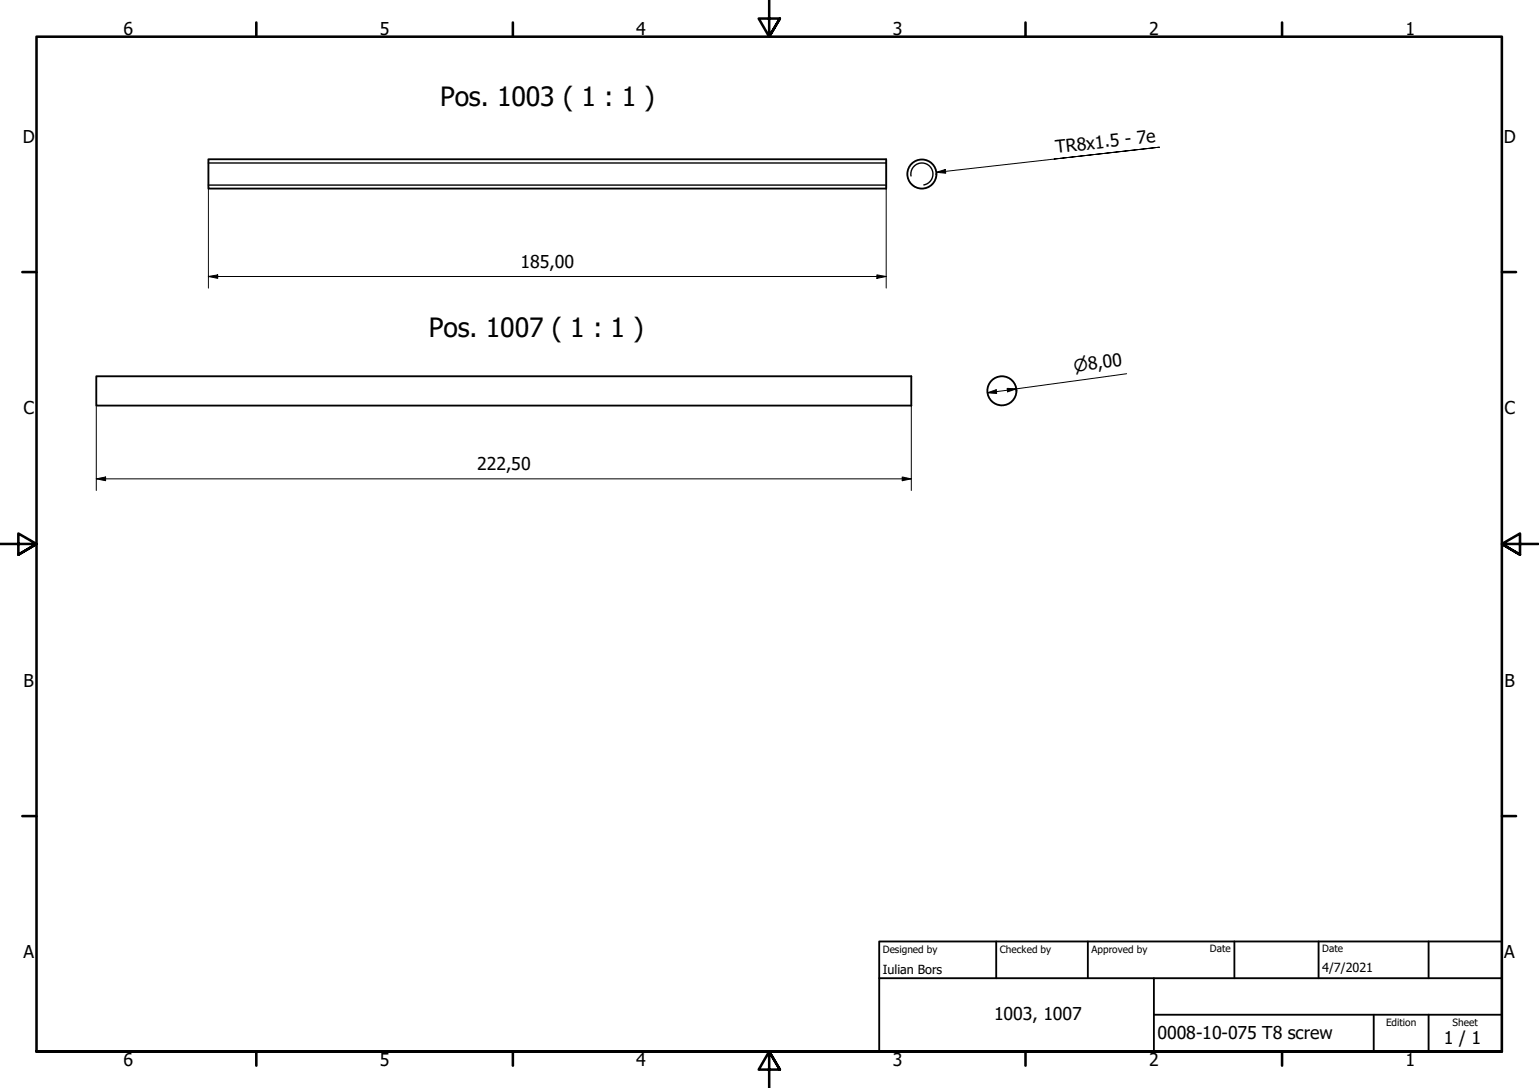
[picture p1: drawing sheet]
<svg xmlns="http://www.w3.org/2000/svg" width="420mm" height="297mm" viewBox="0 0 420 297" stroke-linecap="round" stroke-linejoin="round" font-family="sans-serif">
<!-- layer: Visible (ISO) -->
<g fill="none" stroke="#000" stroke-width=".51">
<path d="M56.9 43.5h185v8h-185zM26.3 102.7h222.5v8h-222.5z"/>
<circle cx="251.7" cy="47.5" r="4"/>
<circle cx="273.5" cy="106.7" r="4"/>
</g>
<!-- layer: Visible Narrow (ISO) -->
<path d="M56.9 44.5h185M56.9 50.5h185M248.7 48a3 3 0 0 1 2.5-3.5 3 3 0 0 1 3.5 2.5 3 3 0 0 1-2.5 3.5" fill="none" stroke="#000" stroke-width=".38"/>
<!-- layer: Border (ISO) -->
<g fill="none" stroke="#000" stroke-width=".7">
<path d="M70 6.1v3.9M140 6.1v3.9M210 0v10l-2.9-4.9h5.8l-2.9 4.9 2.9-4.9M280 6.1v3.9M350 6.1v3.9M6.1 74.3h3.9M410 74.3h3.9M0 148.5h10l-5-2.8v5.7l5-2.9-5 2.9M420 148.5h-10l5-2.8v5.7l-5-2.9 5 2.9M6.1 222.8h3.9M410 222.8h3.9M10 287.1v-277.1h400v277.1h-400h400"/>
<path d="M70 287.1v3.8M140 287.1v3.8M212.9 292l-2.9-4.9 2.9 4.9h-5.8l2.9-4.9v9.9M280 287.1v3.8M350 287.1v3.8"/>
</g>
<!-- layer: Title (ISO) -->
<path d="M240 257h170v30.1h-170zM272 257v10.1M297 257v10.1M337 257v10.1M360 257v10.1M390 257v10.1M240 267.1h170M315 277h95M315 267.1v20M375 277v10.1M390 277v10.1" fill="none" stroke="#000" stroke-width=".51"/>
<!-- layer: Dimension (ISO) -->
<g fill="none" stroke="#000" stroke-width=".27">
<path d="M56.9 51.5v27.2M241.9 51.5v27.2M56.9 75.5l2.5-.5v1zM56.9 75.5h185M239.4 75l2.5 .5-2.5 .5zM26.3 110.7v23.2M248.8 110.7v23.2M269.6 107.2l2.4-.8 .1 1zM275 106l2.5 .2-2.4 .8zM307.6 102l-38 5.2M26.3 130.7l2.5-.5v1zM26.3 130.7h222.5"/>
<path d="M246.3 130.2l2.5 .5-2.5 .5z"/>
</g>
<g fill="#000">
<path d="M56.9 75.5l2.5-.5v1z" fill-rule="evenodd"/>
<path d="M239.4 75l2.5 .5-2.5 .5z" fill-rule="evenodd"/>
<path d="M269.6 107.2l2.4-.8 .1 1z" fill-rule="evenodd"/>
<path d="M275 106l2.5 .2-2.4 .8z" fill-rule="evenodd"/>
<path d="M26.3 130.7l2.5-.5v1z" fill-rule="evenodd"/>
<path d="M246.3 130.2l2.5 .5-2.5 .5z" fill-rule="evenodd"/>
</g>
<!-- layer: Symbol (ISO) -->
<path d="M255.7 47l2.4-.7 .1 1zM287.8 43.4l28.7-3.2-60.8 6.8" fill="none" stroke="#000" stroke-width=".27"/>
<path d="M255.7 47l2.4-.7 .1 1z" fill-rule="evenodd" fill="#000"/>
<g font-size="7.2">
<text x="120.1" y="29.1">Pos. 1003 ( 1 : 1 )</text>
<text x="117.1" y="91.9">Pos. 1007 ( 1 : 1 )</text>
</g>
<g font-size="4.8">
<text x="33.7" y="9.6">6</text>
<text x="103.7" y="9.6">5</text>
<text x="173.7" y="9.6">4</text>
<text x="243.7" y="9.6">3</text>
<text x="313.7" y="9.6">2</text>
<text x="383.7" y="9.6">1</text>
<text x="6.2" y="38.9">D</text>
<text x="288.4" y="41.8" transform="rotate(-6 288.4 41.8)">TR8x1.5 - 7e</text>
<text x="410.5" y="38.9">D</text>
<text x="142.1" y="73.1">185,00</text>
<text x="6.4" y="113.1">C</text>
<text x="410.7" y="113.1">C</text>
<text x="130.2" y="128.3">222,50</text>
<text x="6.4" y="187.4">B</text>
<text x="410.7" y="187.4">B</text>
<text x="6.4" y="261.7">A</text>
<text x="410.7" y="261.7">A</text>
<text x="271.4" y="278.4">1003, 1007</text>
<text x="316" y="283.8">0008-10-075 T8 screw</text>
<text x="394.2" y="285">1 / 1</text>
<text x="33.7" y="290.9">6</text>
<text x="103.7" y="290.9">5</text>
<text x="173.7" y="290.9">4</text>
<text x="243.7" y="290.9">3</text>
<text x="313.7" y="290.9">2</text>
<text x="383.7" y="290.9">1</text>
</g>
<text font-size="4.6" x="293.4" y="101.6" transform="rotate(-8 293.4 101.6)">⌀8,00</text>
<g font-size="3.4">
<text x="241" y="266">Iulian Bors</text>
<text x="361" y="265.5">4/7/2021</text>
</g>
<g font-size="2.7">
<text x="241" y="260.1">Designed by</text>
<text x="273" y="260.1">Checked by</text>
<text x="298" y="260.1">Approved by</text>
<text x="330.3" y="260">Date</text>
<text x="361" y="260">Date</text>
<text x="378.4" y="280.1">Edition</text>
<text x="396.6" y="280.1">Sheet</text>
</g>
</svg>
